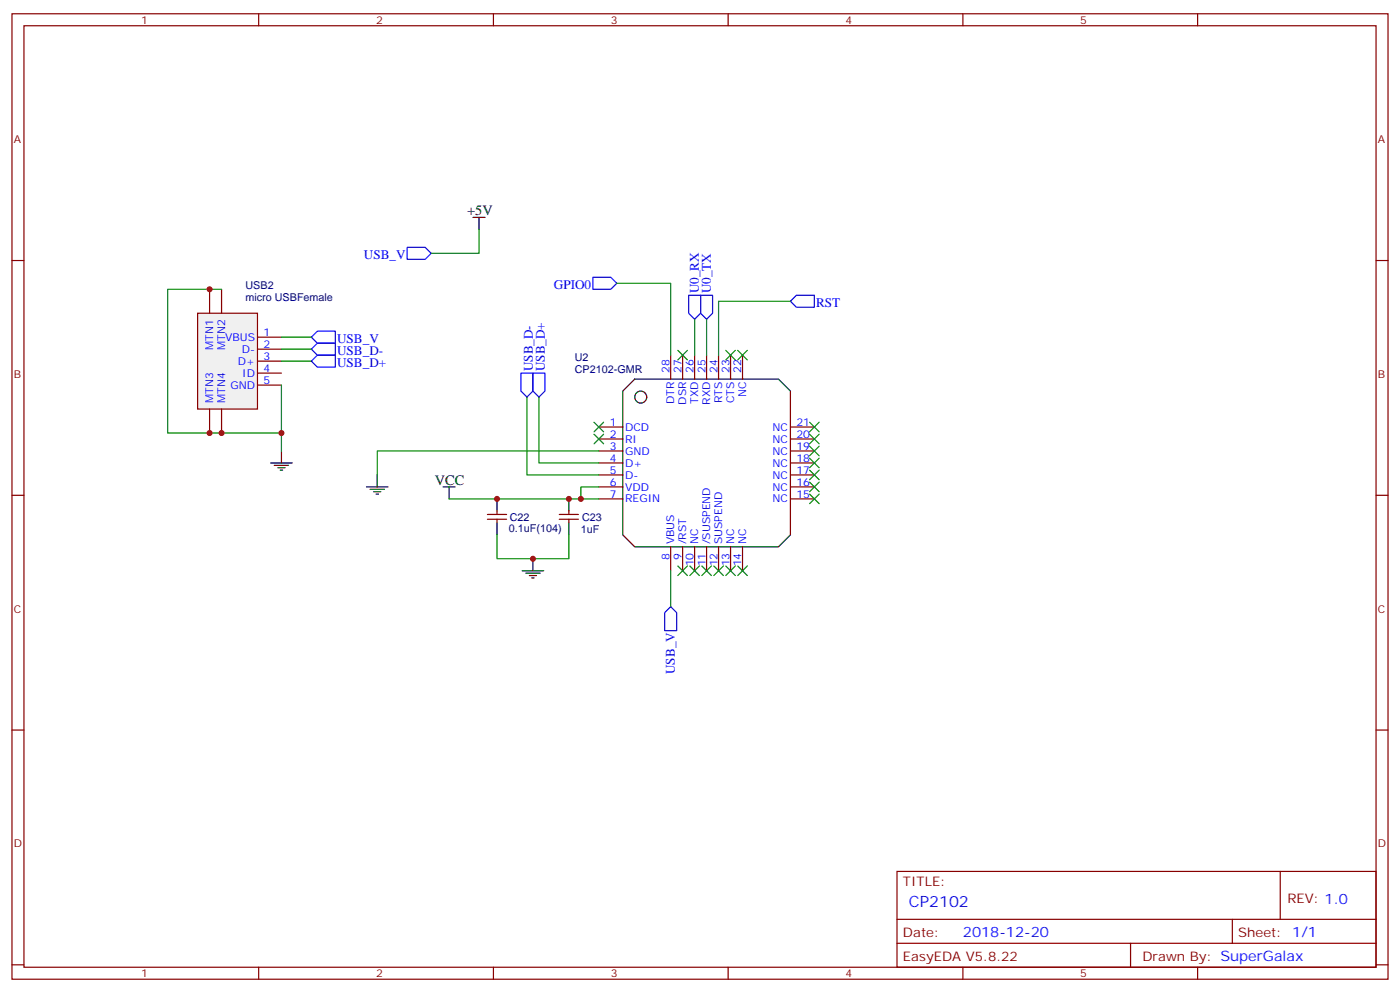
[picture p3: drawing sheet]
<svg xmlns="http://www.w3.org/2000/svg" width="412mm" height="292mm" viewBox="0 0 412 292" stroke-linecap="round" stroke-linejoin="round" font-family="sans-serif">
<g fill="none" stroke="#870000" stroke-width=".35">
<path d="M3.5 4.1h405.4v284.3h-405.4zM7.1 7.6h398.2v277.3h-398.2zM76.2 4.1v3.5M145.3 4.1v3.5M214.5 4.1v3.5M283.6 4.1v3.5M352.8 4.1v3.5M3.5 76.7h3.6M405.3 76.7h3.6M197.6 104.6v7.1M201.1 104.6v7.1M204.6 104.6v7.1"/>
<path d="M208.1 104.6v7.1M211.7 104.6v7.1M215.2 104.6v7.1M218.7 104.6v7.1M176.4 125.8h7M176.4 129.3h7M176.4 132.8h7M176.4 136.3h7M176.4 139.9h7M232.8 125.8h7.1M232.8 129.3h7.1M232.8 132.8h7.1"/>
<path d="M232.8 136.3h7.1M232.8 139.9h7.1M3.5 145.9h3.6M143.6 152.9h5.6M143.6 151.5h5.6M146.4 150.5v1M146.4 152.9v1.1M164.7 152.9h5.7M164.7 151.5h5.7M167.6 150.5v1M167.6 152.9v1.1M176.4 143.4h7"/>
<path d="M176.4 146.9h7M232.8 143.4h7.1M232.8 146.9h7.1M405.3 145.9h3.6M197.6 161v7.1M201.1 161v7.1M204.6 161v7.1M208.1 161v7.1M211.7 161v7.1M215.2 161v7.1M218.7 161v7.1M3.5 215h3.6"/>
<path d="M405.3 215h3.6M264.2 256.6h141.1v28.3h-141.1zM377.1 256.6v14.2M264.2 270.8h141.1M264.2 277.8h141.1M333 277.8v7.1M363 270.8v7M3.5 284.2h3.6M76.2 284.9v3.5M145.3 284.9v3.5M214.5 284.9v3.5M283.6 284.9v3.5"/>
<path d="M352.8 284.9v3.5M405.3 284.2h3.6"/>
</g>
<g fill="none" stroke="#000" stroke-width=".35">
<path d="M187 111.7h42.3l3.5 3.5v42.3l-3.5 3.5h-42.3l-3.6-3.5v-42.3zM146.4 146.9v3.6M146.4 154v3.5M167.6 146.9v3.6M167.6 154v3.5"/>
<circle cx="188.7" cy="116.9" r="1.76"/>
</g>
<path d="M58.2 92.3h17.6v28.2h-17.6z" fill="#f0f0f0" stroke="#870000" stroke-width=".35"/>
<path d="M61.7 85.2v7.1M65.3 85.2v7.1M75.8 99.3h7.1M75.8 102.8h7.1M75.8 106.4h7.1M75.8 109.9h7.1M75.8 113.4h7.1M61.7 120.5v7M65.3 120.5v7" fill="none" stroke="#870000" stroke-width=".35"/>
<g fill="none" stroke="#000" stroke-width=".35">
<path d="M139.3 64h3.6M141.1 64v3.6M79.7 136.3h6.4M80.8 137.1h4.2M81.8 137.8h2.2M82.5 138.5h.8M82.9 132.8v3.5M111.1 139.9v3.5M107.9 143.4h6.4M109 144.1h4.2M110.1 144.8h2.1M110.8 145.5h.7"/>
<path d="M130.5 143.4h3.6M132.3 143.4v3.5M153.8 168.1h6.4M154.9 168.8h4.2M155.9 169.5h2.1M156.6 170.2h.7M157 164.6v3.5"/>
</g>
<path d="M119.9 72.8h5.3l1.8 1.8-1.8 1.8h-5.3zM93.5 97.5h5.3v3.6h-5.3l-1.8-1.8zM174.6 81.7h5.3l1.8 1.7-1.8 1.8h-5.3zM202.8 87h3.6v5.3l-1.8 1.7-1.8-1.7zM206.4 87h3.5v5.3l-1.8 1.7-1.7-1.7zM234.6 87h5.3v3.5h-5.3l-1.8-1.8zM93.5 101.1h5.3v3.5h-5.3l-1.8-1.8zM93.5 104.6h5.3v3.5h-5.3l-1.8-1.7zM153.5 109.9h3.5v5.3l-1.8 1.7-1.7-1.7zM157 109.9h3.5v5.3l-1.8 1.7-1.7-1.7zM195.8 180.4l1.8-1.7 1.7 1.7v5.3h-3.5z" fill="none" stroke="#00f" stroke-width=".35"/>
<g fill="none" stroke="#008700" stroke-width=".35">
<path d="M141.1 67.6v7h-14.1M65.3 85.2h-15.9v42.3h33.5v-14.1M82.9 99.3h8.8M181.7 83.4h15.9v21.2M204.6 94v10.6M208.1 94v10.6M232.8 88.7h-21.1v15.9M82.9 102.8h8.8M82.9 106.4h8.8M155.2 116.9v23h21.2M158.7 116.9v19.4h17.7M82.9 127.5v5.3"/>
<path d="M176.4 132.8h-65.3v7.1M132.3 146.9h44.1M146.4 157.5v7.1h21.2v-7.1M176.4 143.4h-5.3v3.5M197.6 168.1v10.6"/>
</g>
<g fill="#c00">
<circle cx="171.1" cy="146.9" r=".88"/>
<circle cx="167.6" cy="146.9" r=".88"/>
<circle cx="82.9" cy="127.5" r=".88"/>
<circle cx="61.7" cy="85.2" r=".88"/>
<circle cx="61.7" cy="127.5" r=".88"/>
<circle cx="65.3" cy="127.5" r=".88"/>
<circle cx="157" cy="164.6" r=".88"/>
<circle cx="146.4" cy="146.9" r=".88"/>
</g>
<g fill="#c00" stroke="#008700" stroke-width=".35">
<path d="M217.3 166.7l2.8 2.8zM220.1 166.7l-2.8 2.8z"/>
<path d="M213.8 166.7l2.8 2.8zM216.6 166.7l-2.8 2.8z"/>
<path d="M210.3 166.7l2.8 2.8zM213.1 166.7l-2.8 2.8z"/>
<path d="M206.7 166.7l2.8 2.8zM209.5 166.7l-2.8 2.8z"/>
<path d="M203.2 166.7l2.8 2.8zM206 166.7l-2.8 2.8z"/>
<path d="M238.5 124.4l2.8 2.8zM241.3 124.4l-2.8 2.8z"/>
<path d="M238.5 127.9l2.8 2.8zM241.3 127.9l-2.8 2.8z"/>
<path d="M238.5 131.4l2.8 2.8zM241.3 131.4l-2.8 2.8z"/>
<path d="M238.5 134.9l2.8 2.9zM241.3 134.9l-2.8 2.9z"/>
<path d="M238.5 138.5l2.8 2.8zM241.3 138.5l-2.8 2.8z"/>
<path d="M238.5 142l2.8 2.8zM241.3 142l-2.8 2.8z"/>
<path d="M238.5 145.5l2.8 2.8zM241.3 145.5l-2.8 2.8z"/>
<path d="M217.3 103.2l2.8 2.8zM220.1 103.2l-2.8 2.8z"/>
<path d="M175 127.9l2.8 2.8zM177.8 127.9l-2.8 2.8z"/>
<path d="M175 124.4l2.8 2.8zM177.8 124.4l-2.8 2.8z"/>
<path d="M199.7 166.7l2.8 2.8zM202.5 166.7l-2.8 2.8z"/>
<path d="M199.7 103.2l2.8 2.8zM202.5 103.2l-2.8 2.8z"/>
<path d="M213.8 103.2l2.8 2.8zM216.6 103.2l-2.8 2.8z"/>
</g>
<text font-size="4.6" fill="#00f" x="267.8" y="267.2">CP2102</text>
<g font-size="4.2">
<text x="137.6" y="63.3">+5V</text>
<text x="128.1" y="142.7">VCC</text>
</g>
<text font-size="4.2" fill="#00f" x="283.6" y="276">2018-12-20</text>
<g font-size="3.9" fill="#00f">
<text x="107.2" y="76.4">USB_V</text>
<text x="163.2" y="85.2">GPIO0</text>
<text x="205.8" y="86.4" transform="rotate(-90 205.8 86.4)">U0_RX</text>
<text x="209.4" y="86.4" transform="rotate(-90 209.4 86.4)">U0_TX</text>
<text x="240.4" y="90.5">RST</text>
<text x="99.3" y="101.1">USB_V</text>
<text x="99.3" y="104.6">USB_D-</text>
<text x="99.3" y="108.1">USB_D+</text>
<text x="157" y="109.4" transform="rotate(-90 157 109.4)">USB_D-</text>
<text x="160.5" y="109.4" transform="rotate(-90 160.5 109.4)">USB_D+</text>
<text x="198.8" y="198.5" transform="rotate(-90 198.8 198.5)">USB_V</text>
</g>
<g font-size="3.9" fill="#800">
<text x="266" y="260.9">TITLE:</text>
<text x="379.2" y="265.8">REV: 1.0</text>
<text x="266" y="276">Date:</text>
<text x="364.8" y="276">Sheet: 1/1</text>
<text x="266" y="283.1">EasyEDA V5.8.22</text>
<text x="336.5" y="283.1">Drawn By: SuperGalax</text>
</g>
<g font-size="3.2" fill="#800">
<text x="41.6" y="7.1">1</text>
<text x="110.8" y="7.1">2</text>
<text x="179.9" y="7.1">3</text>
<text x="249.1" y="7.1">4</text>
<text x="318.2" y="7.1">5</text>
<text x="4.1" y="42.2">A</text>
<text x="405.9" y="42.2">A</text>
<text x="4.1" y="111.3">B</text>
<text x="405.9" y="111.3">B</text>
<text x="4.1" y="180.4">C</text>
<text x="405.9" y="180.4">C</text>
<text x="4.1" y="249.6">D</text>
<text x="405.9" y="249.6">D</text>
<text x="41.6" y="287.9">1</text>
<text x="110.8" y="287.9">2</text>
<text x="179.9" y="287.9">3</text>
<text x="249.1" y="287.9">4</text>
<text x="318.2" y="287.9">5</text>
</g>
<g font-size="3.2" fill="#000080">
<text x="72.3" y="88.7">micro USBFemale</text>
<text x="72.3" y="85.2">USB2</text>
<text x="169.3" y="106.4">U2</text>
<text x="169.3" y="109.9">CP2102-GMR</text>
<text x="150.2" y="153.4">C22</text>
<text x="171.5" y="153.5">C23</text>
<text x="149.9" y="156.6">0.1uF(104)</text>
<text x="171.1" y="157">1uF</text>
</g>
<g font-size="3.2" fill="#00f">
<text x="66.3" y="100.4">VBUS</text>
<text x="77.6" y="99">1</text>
<text x="62.8" y="103" transform="rotate(-90 62.8 103)">MTN1</text>
<text x="66.3" y="103" transform="rotate(-90 66.3 103)">MTN2</text>
<text x="70.1" y="107.4">D+</text>
<text x="71.3" y="103.9">D-</text>
<text x="77.6" y="102.5">2</text>
<text x="77.6" y="106">3</text>
<text x="71.4" y="110.9">ID</text>
<text x="77.6" y="109.5">4</text>
<text x="77.6" y="113.1">5</text>
<text x="197.2" y="109.9" transform="rotate(-90 197.2 109.9)">28</text>
<text x="200.7" y="109.9" transform="rotate(-90 200.7 109.9)">27</text>
<text x="204.3" y="109.9" transform="rotate(-90 204.3 109.9)">26</text>
<text x="207.8" y="109.9" transform="rotate(-90 207.8 109.9)">25</text>
<text x="211.3" y="109.9" transform="rotate(-90 211.3 109.9)">24</text>
<text x="214.8" y="109.9" transform="rotate(-90 214.8 109.9)">23</text>
<text x="218.4" y="109.9" transform="rotate(-90 218.4 109.9)">22</text>
<text x="62.8" y="118.7" transform="rotate(-90 62.8 118.7)">MTN3</text>
<text x="66.3" y="118.7" transform="rotate(-90 66.3 118.7)">MTN4</text>
<text x="67.9" y="114.5">GND</text>
<text x="198.6" y="119" transform="rotate(-90 198.6 119)">DTR</text>
<text x="202.1" y="119.2" transform="rotate(-90 202.1 119.2)">DSR</text>
<text x="205.7" y="118.9" transform="rotate(-90 205.7 118.9)">TXD</text>
<text x="209.2" y="119.2" transform="rotate(-90 209.2 119.2)">RXD</text>
<text x="212.7" y="118.7" transform="rotate(-90 212.7 118.7)">RTS</text>
<text x="216.3" y="118.7" transform="rotate(-90 216.3 118.7)">CTS</text>
<text x="219.8" y="116.9" transform="rotate(-90 219.8 116.9)">NC</text>
<text x="179.7" y="125.4">1</text>
<text x="234.6" y="125.4">21</text>
<text x="179.7" y="128.9">2</text>
<text x="184.1" y="126.8">DCD</text>
<text x="184.1" y="130.4">RI</text>
<text x="227.5" y="130.4">NC</text>
<text x="227.5" y="126.8">NC</text>
<text x="234.6" y="128.9">20</text>
<text x="179.7" y="132.5">3</text>
<text x="179.7" y="136">4</text>
<text x="184.1" y="133.9">GND</text>
<text x="184.1" y="137.4">D+</text>
<text x="227.5" y="137.4">NC</text>
<text x="227.5" y="133.9">NC</text>
<text x="234.6" y="136">18</text>
<text x="234.6" y="132.5">19</text>
<text x="179.7" y="139.5">5</text>
<text x="179.7" y="143.1">6</text>
<text x="184.1" y="140.9">D-</text>
<text x="227.5" y="140.9">NC</text>
<text x="234.6" y="143.1">16</text>
<text x="234.6" y="139.5">17</text>
<text x="179.7" y="146.6">7</text>
<text x="184.1" y="144.5">VDD</text>
<text x="184.1" y="148">REGIN</text>
<text x="227.5" y="148">NC</text>
<text x="227.5" y="144.5">NC</text>
<text x="234.6" y="146.6">15</text>
<text x="198.6" y="160.3" transform="rotate(-90 198.6 160.3)">VBUS</text>
<text x="202.1" y="160.3" transform="rotate(-90 202.1 160.3)">/RST</text>
<text x="205.7" y="160.3" transform="rotate(-90 205.7 160.3)">NC</text>
<text x="209.2" y="160.3" transform="rotate(-90 209.2 160.3)">/SUSPEND</text>
<text x="212.7" y="160.3" transform="rotate(-90 212.7 160.3)">SUSPEND</text>
<text x="216.3" y="160.3" transform="rotate(-90 216.3 160.3)">NC</text>
<text x="219.8" y="160.3" transform="rotate(-90 219.8 160.3)">NC</text>
<text x="197.2" y="164.8" transform="rotate(-90 197.2 164.8)">8</text>
<text x="200.7" y="164.8" transform="rotate(-90 200.7 164.8)">9</text>
<text x="204.3" y="166.8" transform="rotate(-90 204.3 166.8)">10</text>
<text x="207.8" y="166.8" transform="rotate(-90 207.8 166.8)">11</text>
<text x="211.3" y="166.8" transform="rotate(-90 211.3 166.8)">12</text>
<text x="214.8" y="166.8" transform="rotate(-90 214.8 166.8)">13</text>
<text x="218.4" y="166.8" transform="rotate(-90 218.4 166.8)">14</text>
</g>
</svg>
